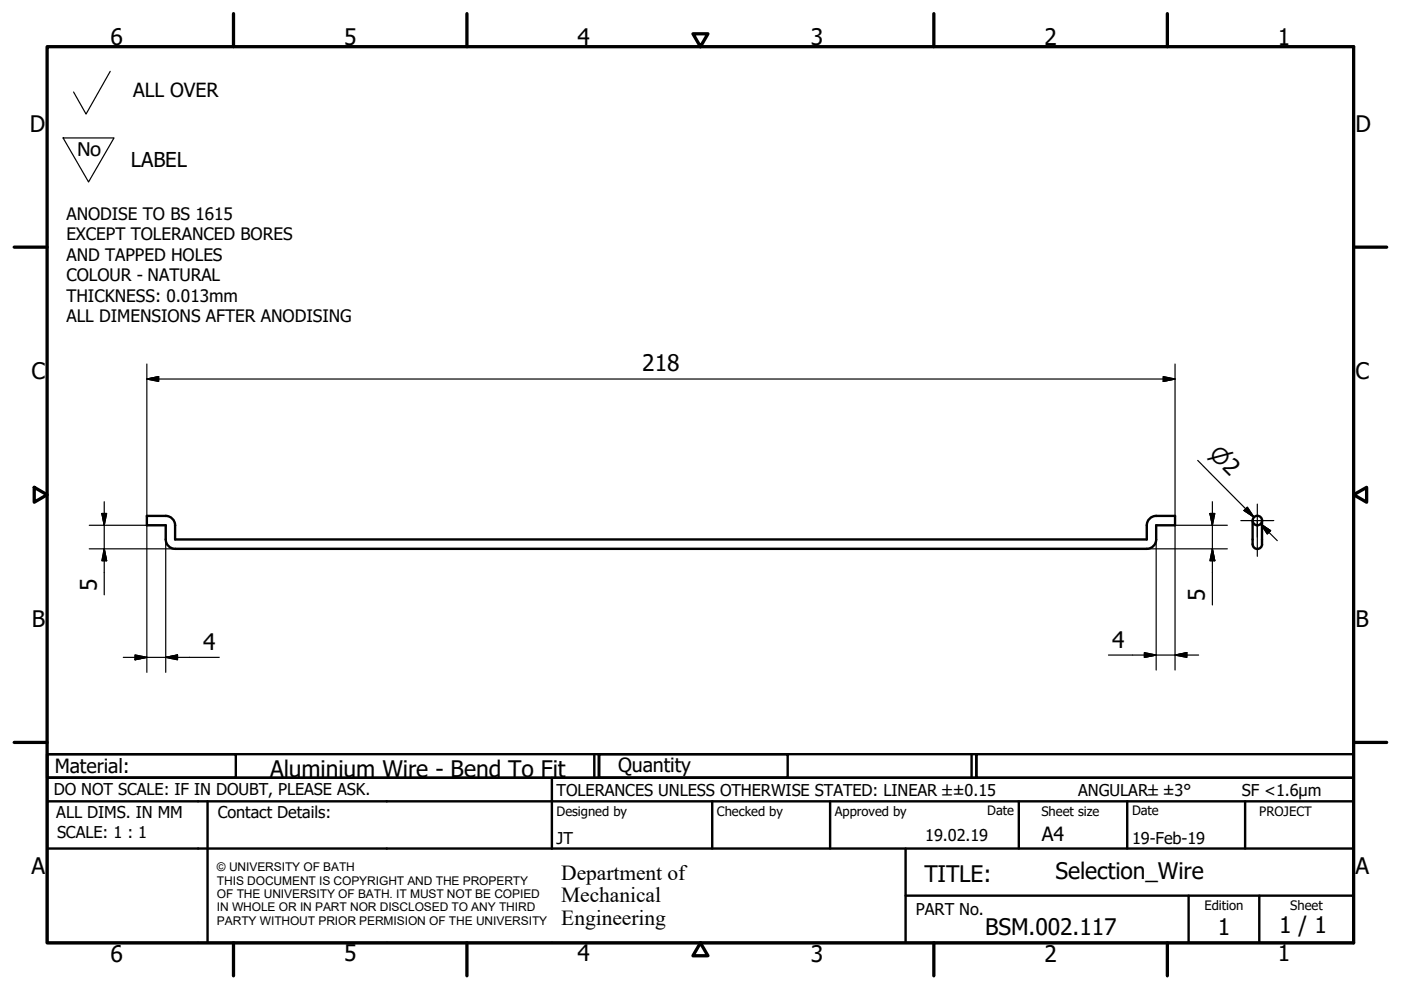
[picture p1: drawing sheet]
<svg xmlns="http://www.w3.org/2000/svg" width="297mm" height="210mm" viewBox="0 0 297 210" stroke-linecap="round" stroke-linejoin="round" font-family="sans-serif">
<!-- layer: Visible (ISO) -->
<g fill="none" stroke="#000" stroke-width=".51">
<path d="M37.1 116.4h206a2 2 0 0 0 2-2v-3h4v-2h-4a2 2 0 0 0-2 2v3h-206v-3a2 2 0 0 0-2-2h-4v2h4v3a2 2 0 0 0 2 2M265.6 110.4v5a1.01 1.01 0 0 0 1 1 1.01 1.01 0 0 0 1-1v-5"/>
<circle cx="266.6" cy="110.4" r="1.01"/>
</g>
<!-- layer: Border (ISO) -->
<g fill="none" stroke="#000" stroke-width=".7">
<path d="M10 9.9h277v190h-277zM49.5 2.9v7M99 2.9v7M146.9 7.2h3.2l-1.6 2.7zM198 2.9v7M247.5 2.9v7M3 52.4h7M287 52.4h7M7.3 103.3l2.7 1.6-2.7 1.6zM287 104.9l2.8-1.6v3.2zM3 157.4h7M287 157.4h7"/>
<path d="M49.5 199.9v7M99 199.9v7M148.5 199.9l1.6 2.7h-3.2zM198 199.9v7M247.5 199.9v7"/>
</g>
<!-- layer: Title (ISO) -->
<g fill="none" stroke="#000" stroke-width=".51">
<path d="M10 159.9h40v5h-40zM10 159.9h117v5h-117zM126 159.9v5M127 159.9h40v5h-40zM127 159.9h80v5h-80zM206 159.9v5M207 159.9h80v5h-80zM10 169.9v-5h277v5M10 169.9h277v30h-277zM10 179.9h277M44 169.9v30M117 164.9v15"/>
<path d="M151 169.9v10M176 169.9v10M192 179.9v20M216 169.9v10M239 169.9v10M264 169.9v10M192 189.9h95M252 189.9v10M267 189.9v10"/>
</g>
<!-- layer: Sketch Geometry (ISO) -->
<path d="M23.4 15.1l-5.2 9.1-2.6-4.7M13.4 29.2h10.8l-5.4 9.4z" fill="none" stroke="#000" stroke-width=".25"/>
<!-- layer: Center Mark (ISO) -->
<path d="M263.1 110.4h7M266.6 106.9v7M266.6 110.4v7.6" fill="none" stroke="#000" stroke-width=".25"/>
<!-- layer: Dimension (ISO) -->
<g fill="none" stroke="#000" stroke-width=".25">
<path d="M31.1 77.2v32.2M246.6 79.9l2.5 .5-2.5 .5zM249.1 77.2v32.2M31.1 80.4l2.5-.5v1zM31.1 80.4h218M253.9 97.6l12 12.1-1.8-1.8M18.9 111.4h16.2v31.2M18.9 116.4h18.2M21.6 108.9h1l-.5 2.5zM22.1 116.4l.5 2.5h-1zM22.1 106.4v19.7M31.1 111.4v31.2"/>
<path d="M243.1 116.4h17.1M245.1 114.4v27.7M256.5 108.9h1.1l-.6 2.5zM257 116.4l.6 2.5h-1.1zM257 106.4v21.9M260.2 111.4h-11.1v30.7M263.8 108.2l.7-.7 1.4 2.2zM267.3 111.1l2.1 1.4-.7 .7zM267.3 111.1l3.5 3.5M26.1 139.4h20.4M28.6 138.9l2.5 .5-2.5 .5zM35.1 139.4l2.5-.5v1z"/>
<path d="M235 138.9h19.1M242.6 138.4l2.5 .5-2.5 .5zM249.1 138.9l2.5-.5v1z"/>
</g>
<g fill="#000" stroke="#000" stroke-width=".25">
<path d="M31.1 80.4l2.5-.5zM31.1 80.4l2.5-.5v1zM246.6 80.9l2.5-.5zM246.6 79.9l2.5 .5-2.5 .5zM21.6 108.9l.5 2.5zM21.6 108.9h1l-.5 2.5zM22.1 116.4l.5 2.5zM22.1 116.4l.5 2.5h-1zM256.5 108.9l.5 2.5zM256.5 108.9h1.1l-.6 2.5zM257 116.4l.6 2.5zM257 116.4l.6 2.5h-1.1z"/>
<path d="M263.8 108.2l2.1 1.5zM263.8 108.2l.7-.7 1.4 2.2zM267.3 111.1l2.1 1.4zM267.3 111.1l2.1 1.4-.7 .7zM28.6 139.9l2.5-.5zM28.6 138.9l2.5 .5-2.5 .5zM35.1 139.4l2.5-.5zM35.1 139.4l2.5-.5v1zM242.6 139.4l2.5-.5zM242.6 138.4l2.5 .5-2.5 .5zM249.1 138.9l2.5-.5zM249.1 138.9l2.5-.5v1z"/>
</g>
<g font-size="4.8">
<text x="23.4" y="9.5">6</text>
<text x="72.9" y="9.5">5</text>
<text x="122.4" y="9.5">4</text>
<text x="171.9" y="9.5">3</text>
<text x="221.4" y="9.5">2</text>
<text x="270.9" y="9.5">1</text>
<text x="6.3" y="27.9">D</text>
<text x="287.4" y="27.9">D</text>
<text x="6.7" y="80.4">C</text>
<text x="136.2" y="78.8">218</text>
<text x="287.4" y="80.4">C</text>
<text x="20.5" y="125.4" transform="rotate(-90 20.5 125.4)">5</text>
<text x="255.4" y="127.5" transform="rotate(-90 255.4 127.5)">5</text>
<text x="6.8" y="132.9">B</text>
<text x="43.1" y="137.9">4</text>
<text x="235.8" y="137.4">4</text>
<text x="287.4" y="132.9">B</text>
<text x="57.3" y="164.6">Aluminium Wire - Bend To Fit</text>
<text x="6.7" y="185.4">A</text>
<text x="287.4" y="185.4">A</text>
<text x="196" y="187">TITLE:</text>
<text x="223.8" y="186.4">Selection_Wire</text>
<text x="271.2" y="197.9">1 / 1</text>
<text x="23.4" y="203.9">6</text>
<text x="72.9" y="203.8">5</text>
<text x="122.4" y="203.8">4</text>
<text x="171.9" y="203.9">3</text>
<text x="208.9" y="198.2">BSM.002.117</text>
<text x="221.4" y="203.9">2</text>
<text x="258.2" y="198.2">1</text>
<text x="270.9" y="203.8">1</text>
</g>
<text font-size="4.7" x="16.3" y="33">No</text>
<g font-size="4.6">
<text x="256.2" y="96.5" transform="rotate(45 256.2 96.5)">⌀2</text>
<text x="119" y="186.5">Department of</text>
<text x="119" y="191.3">Mechanical</text>
<text x="119" y="196">Engineering</text>
</g>
<text font-size="4.3" x="27.7" y="35.5">LABEL</text>
<g font-size="4.1">
<text x="28.2" y="20.6">ALL OVER</text>
<text x="11.6" y="163.9">Material:</text>
<text x="131" y="163.7">Quantity</text>
<text x="220.9" y="178.4">A4</text>
</g>
<g font-size="3.6">
<text x="14.1" y="46.6">ANODISE TO BS 1615</text>
<text x="14.1" y="50.9">EXCEPT TOLERANCED BORES</text>
<text x="14.1" y="55.3">AND TAPPED HOLES</text>
<text x="14.1" y="59.6">COLOUR - NATURAL</text>
<text x="14.1" y="64">THICKNESS: 0.013mm</text>
<text x="14.1" y="68.4">ALL DIMENSIONS AFTER ANODISING</text>
</g>
<g font-size="3.5">
<text x="11.4" y="168.5">DO NOT SCALE: IF IN DOUBT, PLEASE ASK.</text>
<text x="11.9" y="173.5">ALL DIMS. IN MM</text>
<text x="46.2" y="173.5">Contact Details:</text>
<text x="118" y="168.8">TOLERANCES UNLESS OTHERWISE STATED: LINEAR ±±0.15</text>
<text x="228.6" y="168.8">ANGULAR±±3°</text>
<text x="263.3" y="168.8">SF &lt;1.6µm</text>
<text x="12.1" y="177.6">SCALE: 1 : 1</text>
<text x="118" y="178.9">JT</text>
<text x="196.2" y="178.3">19.02.19</text>
<text x="240" y="178.9">19-Feb-19</text>
<text x="194.2" y="194.1">PART No.</text>
</g>
<g font-size="2.8">
<text x="118" y="173">Designed by</text>
<text x="152" y="173">Checked by</text>
<text x="177" y="173">Approved by</text>
<text x="209.3" y="172.9">Date</text>
<text x="220.8" y="173">Sheet size</text>
<text x="240" y="172.9">Date</text>
<text x="267" y="172.9">PROJECT</text>
<text x="255.4" y="193">Edition</text>
<text x="273.6" y="193">Sheet</text>
</g>
<g font-size="2.5">
<text x="46" y="184.7">© UNIVERSITY OF BATH</text>
<text x="46" y="187.6">THIS DOCUMENT IS COPYRIGHT AND THE PROPERTY</text>
<text x="46" y="190.4">OF THE UNIVERSITY OF BATH. IT MUST NOT BE COPIED</text>
<text x="46" y="193.2">IN WHOLE OR IN PART NOR DISCLOSED TO ANY THIRD</text>
<text x="46" y="196.1">PARTY WITHOUT PRIOR PERMISION OF THE UNIVERSITY</text>
</g>
</svg>
